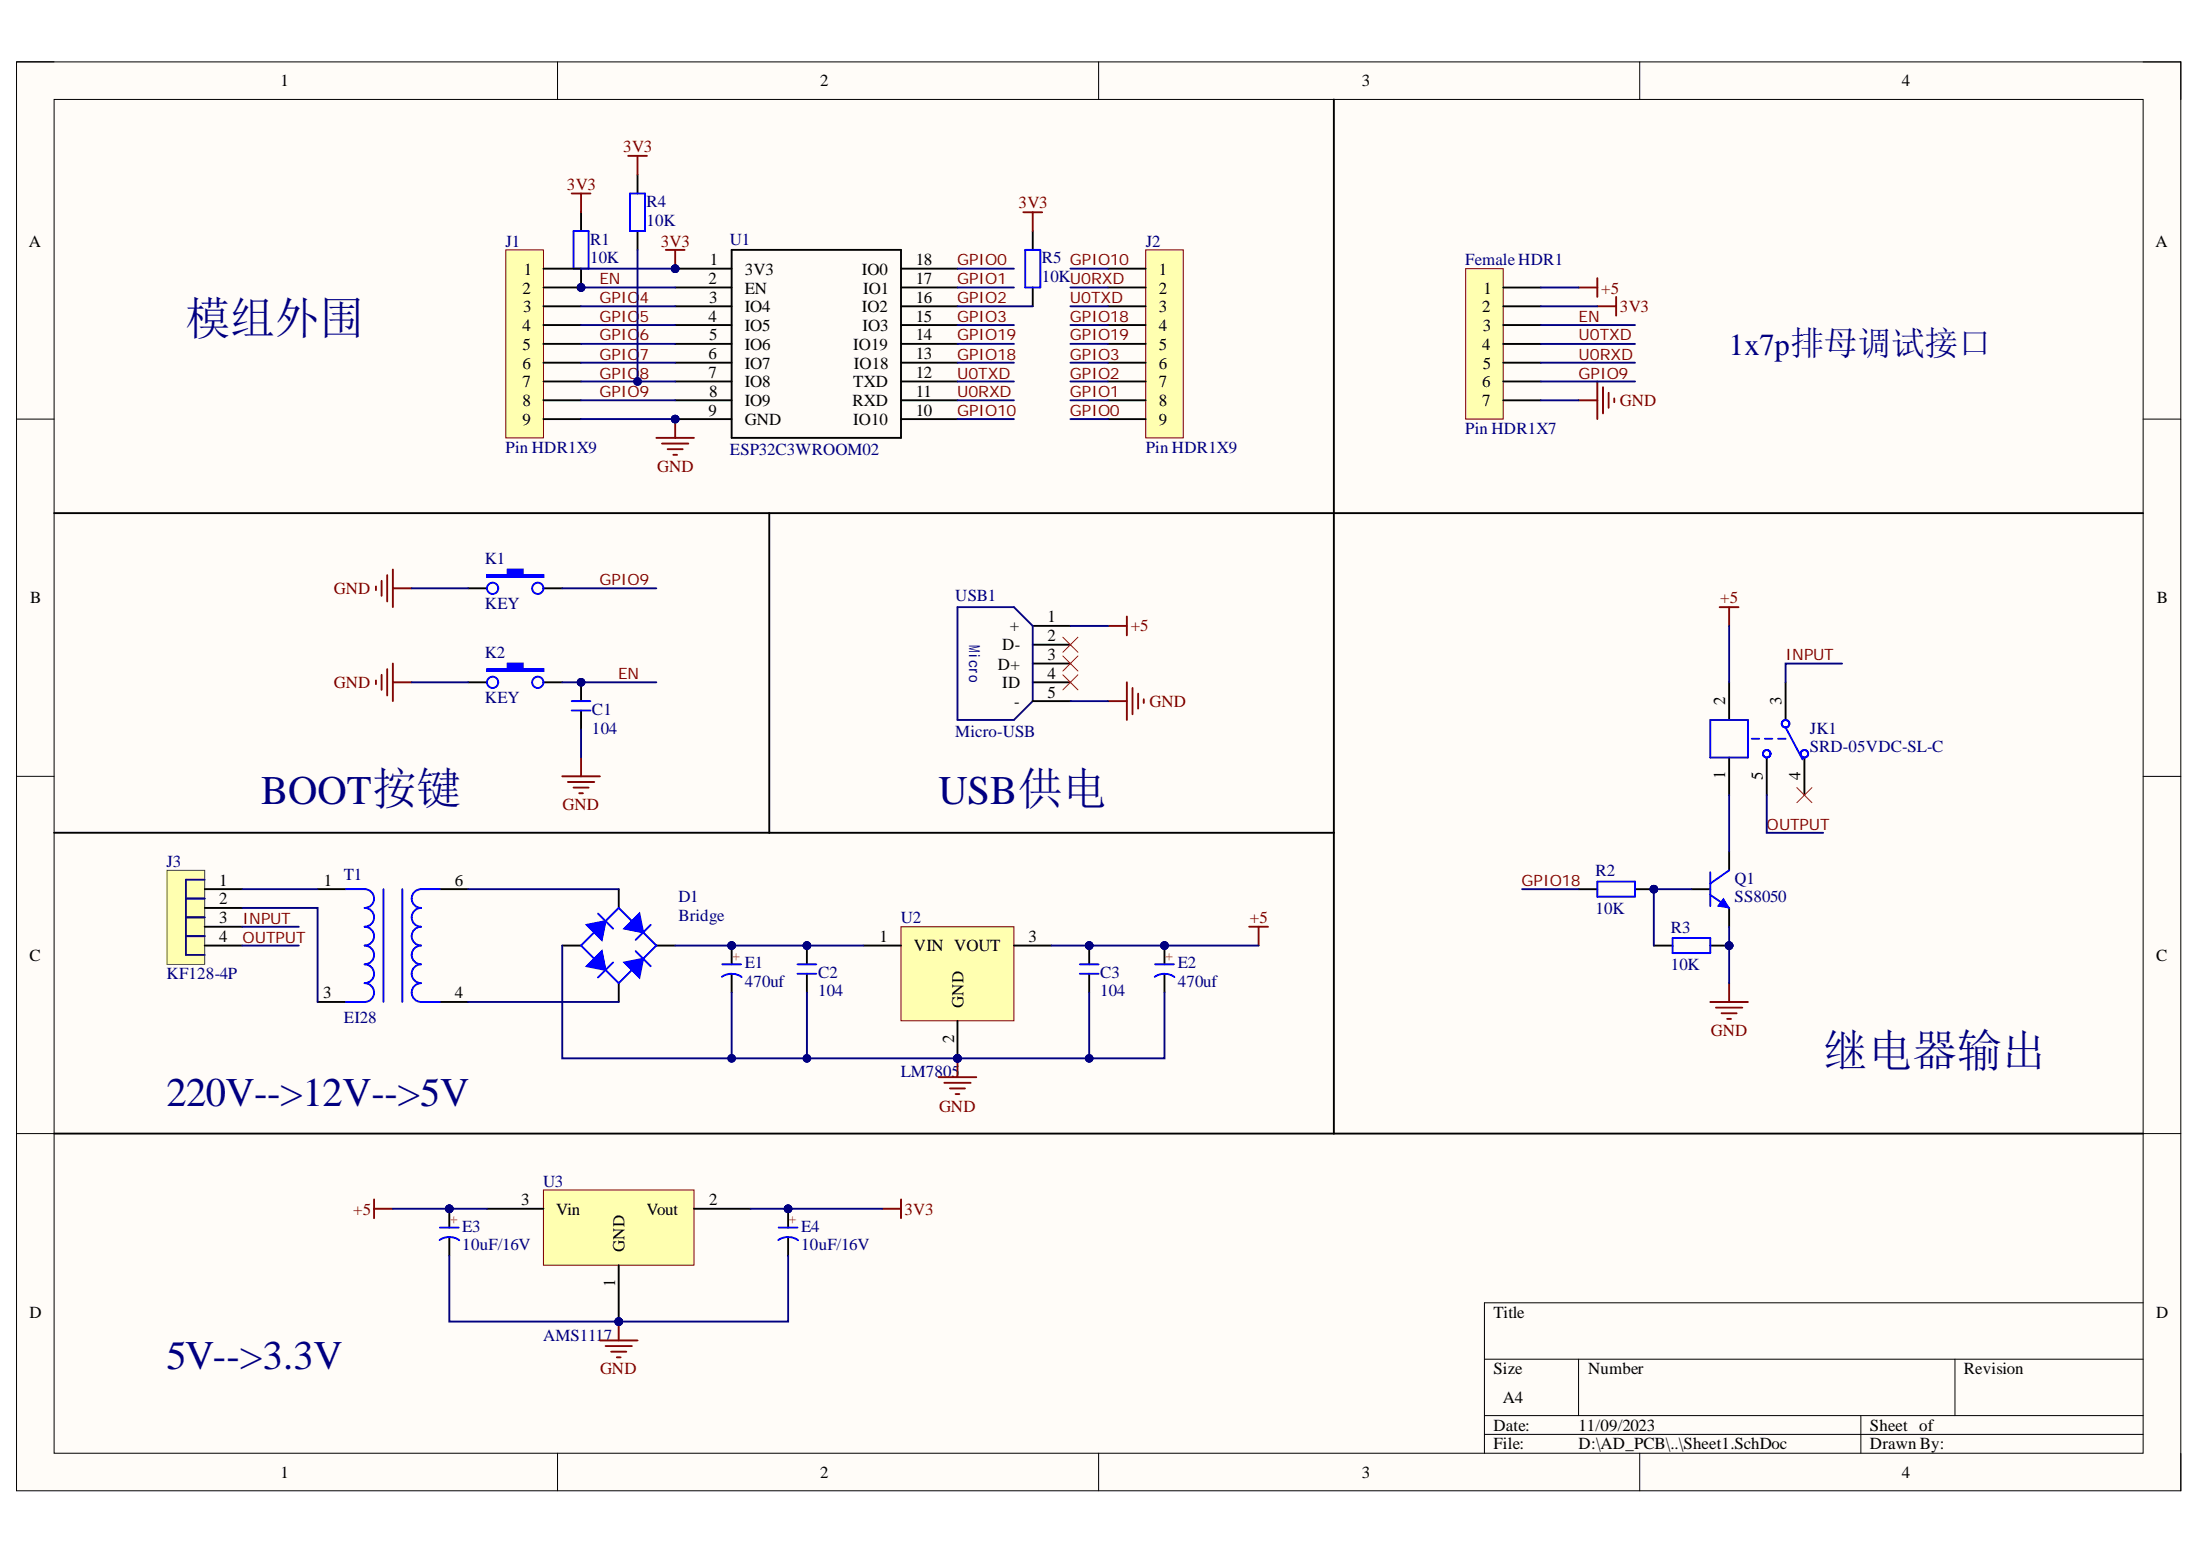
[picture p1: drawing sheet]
# Altium project IOT_light.PrjPcb
1 sheet, 26 parts. Net scope: global (net labels, ports and power ports of the same name join across sheets).
Board file: PCB1.PcbDoc

## Sheet Sheet1.SchDoc
size A4; SheetNumber: 1; SheetTotal: 1

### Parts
C1  104  [CC 1.8*3.6]
C2  104  [CC 1.8*3.6]
C3  104  [CC 1.8*3.6]
D1  Bridge  [GBP]
E1  470uf  [CAP 1.5*4*8]
E2  470uf  [CAP 1.5*4*8]
E3  10uF/16V  [CAP 1.5*4*8]
E4  10uF/16V  [CAP 1.5*4*8]
Female_HDR1  Pin HDR1X7  [Pin HDR1X7/2.54mm-W]
J1  Pin HDR1X9  [Pin HDR1X9/2.54mm-W]
J2  Pin HDR1X9  [Pin HDR1X9/2.54mm-W]
J3  KF128-4P  [KF128-3.81-4P]
JK1  SRD-05VDC-SL-C  [SRD-C_B]
K1  KEY  [DIP-3X6X4.3]
K2  KEY  [DIP-3X6X4.3]
Q1  SS8050  [SOT23-3N]
R1  10K  [RS 1/4W]
R2  10K  [RS 1/4W]
R3  10K  [RS 1/4W]
R4  10K  [RS 1/4W]
R5  10K  [RS 1/4W]
T1  EI28  [DA10XC]
U1  ESP32­C3­WROOM­02  [ESP32C3]
U2  LM7805  [TO220A]
U3  AMS1117  [SOT223]
USB1  Micro-USB  [USB-MICRO_A]

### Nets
3V3: E4.1(A) Female_HDR1.2 J1.1 R1.2 R4.2 R5.2 U1.1(3V3) U3.2(Vout)
+5: C3.1 E2.1(A) E3.1(A) Female_HDR1.1 JK1.2 U2.3(VOUT) U3.3(Vin) USB1.1(+)
GND: C1.2 C2.2 C3.2 D1.DC- E1.2(K) E2.2(K) E3.2(K) E4.2(K) Female_HDR1.7 J1.9 K1.1 K2.1 Q1.2(E) R3.2 U1.9(GND) U2.2(GND) U3.1(GND) USB1.5(-)
EN: C1.1 Female_HDR1.3 J1.2 K2.3 R1.1 U1.2(EN)
GPIO0: J2.9 U1.18(IO0)
GPIO1: J2.8 U1.17(IO1)
GPIO2: J2.7 R5.1 U1.16(IO2)
GPIO3: J2.6 U1.15(IO3)
GPIO4: J1.3 U1.3(IO4)
GPIO5: J1.4 U1.4(IO5)
GPIO6: J1.5 U1.5(IO6)
GPIO7: J1.6 U1.6(IO7)
GPIO8: J1.7 R4.1 U1.7(IO8)
GPIO9: Female_HDR1.6 J1.8 K1.3 U1.8(IO9)
GPIO10: J2.1 U1.10(IO10)
GPIO18: J2.4 R2.1 U1.13(IO18)
GPIO19: J2.5 U1.14(IO19)
INPUT: J3.3 JK1.3
OUTPUT: J3.4 JK1.5
U0RXD: Female_HDR1.5 J2.2 U1.11(RXD)
U0TXD: Female_HDR1.4 J2.3 U1.12(TXD)
NetC2_1: C2.1 D1.DC+ E1.1(A) U2.1(VIN)
NetD1_AC1: D1.AC1 T1.6
NetD1_AC2: D1.AC2 T1.4
NetJ3_1: J3.1 T1.1
NetJ3_2: J3.2 T1.3
NetJK1_1: JK1.1 Q1.3(C)
NetQ1_1: Q1.1(B) R2.2 R3.1

Not connected (* = marked no-connect by the designer): JK1 4*; USB1 2(D-)* 3(D+)* 4(ID)*

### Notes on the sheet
- 模组外围
- 1x7p排母调试接口
- BOOT按键
- (near USB1) USB供电
- (near T1) 220V-->12V-->5V
- 继电器输出
- 5V-->3.3V
